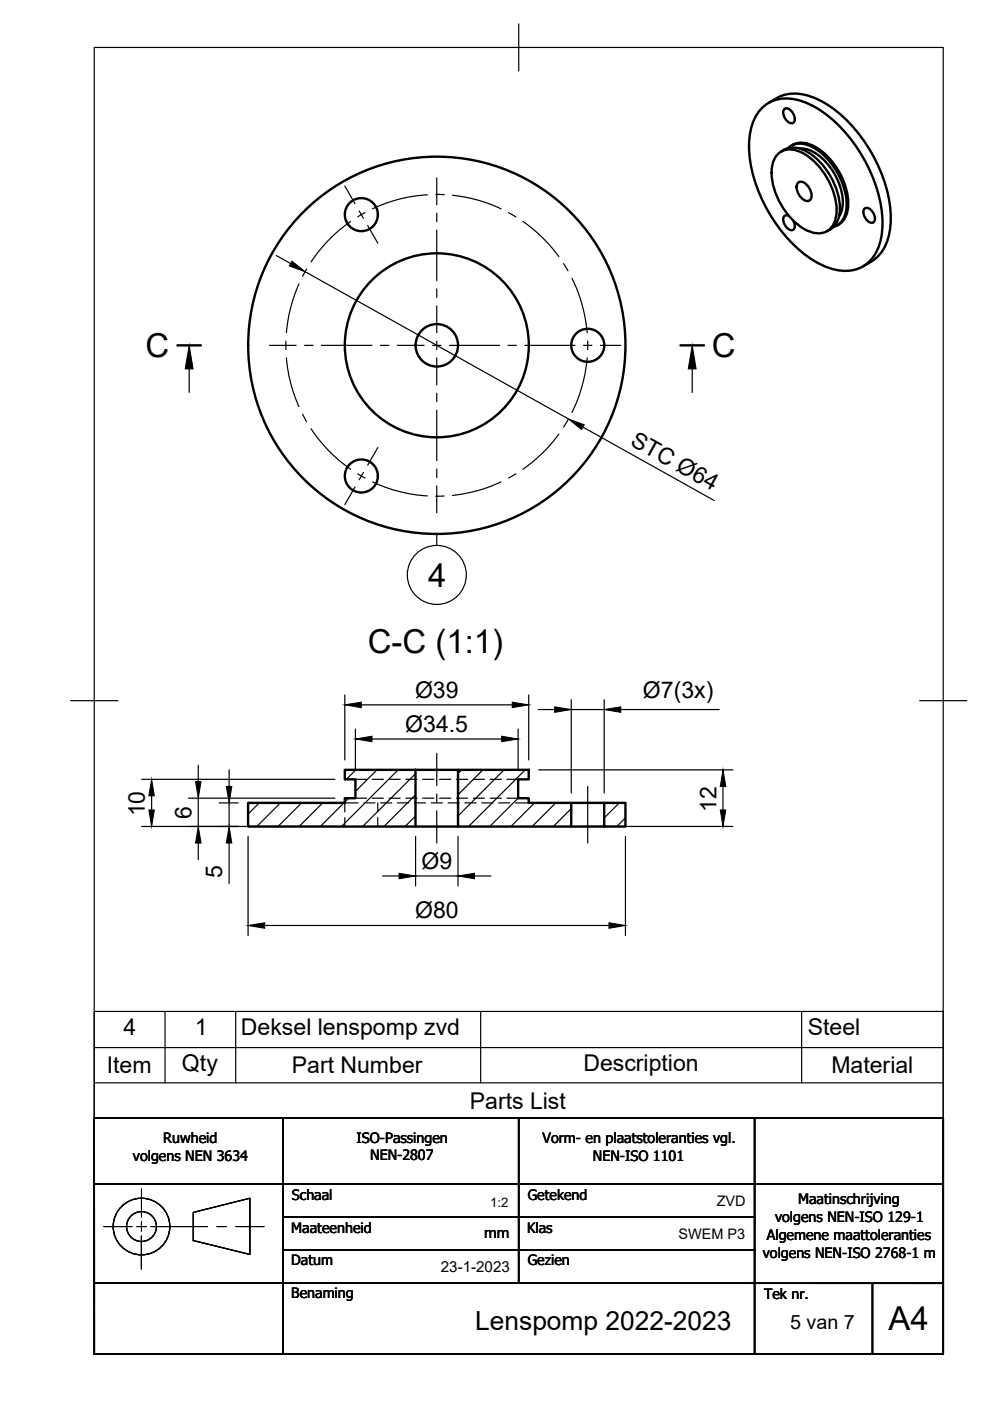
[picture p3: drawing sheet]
<svg xmlns="http://www.w3.org/2000/svg" width="210mm" height="297mm" viewBox="0 0 210 297" stroke-linecap="round" stroke-linejoin="round" font-family="sans-serif">
<!-- layer: Visible -->
<g fill="none" stroke="#000" stroke-width=".51">
<path d="M161.2 23.2a7.8 7.8 0 0 1 8.9-1.7 26.3 26.3 0 0 1 13.3 12.6 25.8 25.8 0 0 1 3.4 16.3 7.8 7.8 0 0 1-7.1 7 15.8 15.8 0 0 1-10.7-4.8 31.7 31.7 0 0 1-10.2-21.6 11.5 11.5 0 0 1 2.4-7.8zM163 21.8a9.4 9.4 0 0 1 10.4-.7 29 29 0 0 1 13.2 14.9 22.9 22.9 0 0 1 1.7 14.6 8.2 8.2 0 0 1-3.6 4.9M164.7 32.9a3.9 3.9 0 0 1 4.8-.8 14.6 14.6 0 0 1 7.8 13.6 3.9 3.9 0 0 1-5.8 3.3 14.6 14.6 0 0 1-7.8-13.5l.2-1zM166.3 23.1a1.5 1.5 0 0 1 2 1.2 1.34 1.34 0 0 1-.3 1.8 2.17 2.17 0 0 1-1.7-3zM166.3 31.7l-.7 .4M166.3 31.7a4.9 4.9 0 0 1 4.9 .5 14.9 14.9 0 0 1 6.8 12.9 4.4 4.4 0 0 1-2.7 3.9M167.1 31.4a4.2 4.2 0 0 1 5.2-.2 14.7 14.7 0 0 1 7.1 13.4 4 4 0 0 1-2.7 3.5M167.7 30.9a4.6 4.6 0 0 1 5.3 .3 14.9 14.9 0 0 1 6.8 12.9 4.3 4.3 0 0 1-2.3 3.7M169.1 38.9a1.41 1.41 0 0 1 2.2 .5 2.7 2.7 0 0 1 .6 2.9 1.41 1.41 0 0 1-2.2-.6 2.7 2.7 0 0 1-.6-2.8zM169.6 31.5a7.9 7.9 0 0 1 6 3.5 12 12 0 0 1 2.9 9.5l-.6 1.4M167.2 45.8a.77 .77 0 0 0-.9 0 .77 .77 0 0 0-.2 .8 2.18 2.18 0 0 0 2 2.2 1.37 1.37 0 0 0 .1-2M183.3 44.2a1.5 1.5 0 0 1 2 1.2 1.34 1.34 0 0 1-.3 1.8 2.17 2.17 0 0 1-1.7-3z"/>
<path d="M184.7 55.5l-1.8 1M52.6 170.2h20.5v-1h2.3v-4h-2.3v-2h15v12h-35.5zM88.1 175.2h9M88.1 163.2h9M97.1 163.2h15v2h-2.2v4h2.2v1h9v5h-24zM121.1 170.2h11.5v5h-4.5v-5M121.1 175.2h7"/>
<circle cx="76.6" cy="45.5" r="3.5"/>
<circle cx="92.6" cy="73.2" r="4.5"/>
<circle cx="92.6" cy="73.2" r="19.5"/>
<circle cx="92.6" cy="73.2" r="40"/>
<circle cx="124.6" cy="73.2" r="3.5"/>
<circle cx="76.6" cy="100.9" r="3.5"/>
</g>
<!-- layer: Hidden -->
<g fill="none" stroke="#000" stroke-width=".25">
<path d="M73.1 173.3v1.9M75.4 169.2h2.3M75.4 165.2h2.3M75.9 170.2h-2.8v1.9M77.1 170.2h2.4M78.9 169.2h2.4M78.9 165.2h2.4M80.1 170.2v1.9M80.1 173.3v1.9M80.7 170.2h2.4M82.5 169.2h2.4M82.5 165.2h2.4"/>
<path d="M84.3 170.2h2.4M86.1 169.2h2.3M86.1 165.2h2.3M87.8 170.2h2.4M89.6 169.2h2.4M89.6 165.2h2.4M91.4 170.2h2.4M93.2 169.2h2.4M93.2 165.2h2.4M95 170.2h2.4M96.8 169.2h2.3M96.8 165.2h2.3"/>
<path d="M98.6 170.2h2.3M100.4 169.2h2.3M100.4 165.2h2.3M102.1 170.2h2.4M103.9 169.2h2.4M103.9 165.2h2.4M105.7 170.2h2.4M107.5 169.2h2.4M107.5 165.2h2.4M109.3 170.2h2.8"/>
</g>
<!-- layer: Border -->
<path d="M20 10.1h180v276.9h-180zM110 5.1v10M15 148.6h10M195 148.6h10" fill="none" stroke="#000" stroke-width=".25"/>
<!-- layer: TitleBlock -->
<path d="M30 252.1v5.9M30 259v2.1M22 260.1h6M29 260.1h2M30 262.1v7M32 260.1h12M46 260.1h2M50 260.1h6" fill="none" stroke="#000" stroke-width=".21"/>
<path d="M20 237.1h180v49.9h-180zM60 237.1v49.9M110 237.1v35M160 237.1v49.9M20 251h180M60 258h100M20 272l180 .1M60 265.1h100M185 272v15" fill="none" stroke="#000" stroke-width=".36"/>
<g fill="none" stroke="#000" stroke-width=".25">
<path d="M41 263l12 3v-12l-12 3.1v5.9"/>
<circle cx="30" cy="260" r="6"/>
<circle cx="30" cy="260" r="3.2"/>
</g>
<!-- layer: Hatching -->
<g fill="none" stroke="#000" stroke-width=".25">
<path d="M55 170.2l-2.4 2.4M59.5 170.2l-5 5M63.9 170.2l-5 5M68.4 170.2l-5 5M72.9 170.2l-5 5M73.9 169.2l-.8 .9M75.4 163.2l-2 2M79.9 163.2l-4.5 4.6M84.4 163.2l-12 12M88.1 164l-11.2 11.2M88.1 168.5l-6.7 6.7M88.1 173l-2.2 2.2"/>
<path d="M97.9 163.2l-.8 .8M102.4 163.2l-5.3 5.3M106.9 163.2l-9.8 9.8M109.9 169.2l-6.1 6M111.4 163.2l-12 12M113.3 170.2l-5 5M117.8 170.2l-5 5M121.1 171.4l-3.8 3.8M131.3 170.2l-3.2 3.2M132.6 173.4l-1.8 1.8"/>
</g>
<!-- layer: Section Lines -->
<path d="M37.6 73.2h5M144.3 73.2h5" fill="none" stroke="#000" stroke-width=".51"/>
<path d="M40.1 78.2v5M146.8 78.2v5" fill="none" stroke="#000" stroke-width=".25"/>
<path d="M40.1 73.2l.8 5h-1.6zM146.8 73.2l.8 5h-1.7z" fill="#000" stroke="#000" stroke-width=".21"/>
<!-- layer: Smart Centers -->
<g fill="none" stroke="#000" stroke-width=".25">
<path d="M73.1 39.4l2.2 3.8M92.6 37.7v5.7M65 57l-.8 1.6M74.3 47a31.8 31.8 0 0 0-8.3 8.5M76.2 44.7l.8 1.6M77.4 45.1l-1.5 .9M78 47.8l2.1 3.8M90.6 41.3a31 31 0 0 0-11.6 3M92.4 41.2l1.8 .1M92.6 45.2v1.8M92.6 48.8v10.7M96 41.4a30.9 30.9 0 0 1 10.2 2.9"/>
<path d="M107.8 45.1l1.6 .9M110.9 47a31.9 31.9 0 0 1 7.6 7.4M119.5 55.9l.9 1.5M121.3 59a32.4 32.4 0 0 1 3.2 11.5M57.1 73.2h5.7M60.6 72.3v1.8M60.7 75.9a32 32 0 0 0 2.7 10.3M63.4 60.2a32.4 32.4 0 0 0-2.7 10.3M64.6 73.2h1.8M68.2 73.2h10.7M80.7 73.2h1.7M84.2 73.2h5.7"/>
<path d="M91.7 73.2h1.8M92.6 61.3v1.8M92.6 64.8v5.7M92.6 72.3v1.8M92.6 75.9v5.7M95.3 73.2h10.6M107.7 73.2h1.8M111.3 73.2h10.6M123.7 73.2h1.8M124.5 75.9a32.4 32.4 0 0 1-3.2 11.5M124.6 72.3v1.8M127.3 73.2h4.3"/>
<path d="M64.2 87.8l.8 1.6M66 90.9a31.8 31.8 0 0 0 8.3 8.6M80.1 94.9l-2.1 3.7M92.6 83.4v1.8M92.6 87v10.7M92.6 99.4v1.8M118.5 92a31.9 31.9 0 0 1-7.6 7.5M120.4 89l-.9 1.6M75.3 103.3l-2.2 3.7M75.9 100.5l1.5 .9M77 100.2l-.8 1.5M79 102.2a32.2 32.2 0 0 0 11.6 2.9"/>
<path d="M92.6 103v5.7M94.2 105.2h-1.8M106.2 102.2a30.9 30.9 0 0 1-10.3 2.8M109.4 100.5l-1.6 .9M92.6 159.7v6.8M92.6 168.3v1.8M92.6 171.9v6.8M124.6 166.7v12"/>
</g>
<!-- layer: FD_Dimensions -->
<g fill="none" stroke="#000" stroke-width=".25">
<path d="M58.6 54.2l3 1.7M64.7 57.6l55.8 31.2M123.6 90.6l27.8 15.5M73.1 147.3v13.8M75.4 154.6v8.5M76.6 149.4h32M78.9 156.7h27.5M109.9 154.6v8.5M112.1 147.3v13.8M114.1 150.4h3.5M121.1 148.3v19.8M121.1 150.4h7"/>
<path d="M128.1 148.3v19.8M131.6 150.4h20.9M30.1 175.2h40.9M30.1 165.2h40.9M32.2 168.7v3M39.9 169.2h31.1M42 162.2v3.5M42 169.2v6M42 178.7v3.5M46.5 170.2h4M48.6 163.2v3.5M48.6 170.2v5"/>
<path d="M48.6 178.7v8.7M52.6 177.3v21M88.1 177.3v10.5M97.1 177.3v10.5M114.2 163.2h41.2M123.2 175.2h32.2M132.6 177.3v21M153.3 166.7v5M56.1 196.2h73M81.1 185.7h3.5M88.1 185.7h9M100.6 185.7h3.5"/>
</g>
<g fill="#000" stroke="#000" stroke-width=".21">
<path d="M61.9 55.4l2.8 2.2-3.4-1.2zM120.5 88.8l3.4 1.3-.6 1zM73.1 149.4l3.5-.5v1.1zM75.4 156.7l3.5-.6v1.2zM106.4 156.1l3.5 .6-3.5 .6zM108.6 148.9l3.5 .5-3.5 .6zM117.6 149.9l3.5 .5-3.5 .6zM128.1 150.4l3.5-.5v1.1zM32.2 165.2l.5 3.5h-1.1zM31.6 171.7h1.1l-.5 3.5zM42 175.2l.6 3.5h-1.1zM41.5 165.7h1.1l-.6 3.5z"/>
<path d="M48 166.7h1.1l-.5 3.5zM48.6 175.2l.5 3.5h-1.1zM153.3 163.2l.6 3.5h-1.2zM152.7 171.7h1.2l-.6 3.5zM52.6 196.2l3.5-.5v1.1zM84.6 185.2l3.5 .5-3.5 .6zM97.1 185.7l3.5-.5v1.1zM129.1 195.7l3.5 .5-3.5 .6z"/>
</g>
<!-- layer: Parts Lists -->
<path d="M20 214.4h180v22.7h-180zM35 214.4v15.2M50 214.4v15.2M101.9 214.4v15.2M170 214.4v15.2M20 229.6h180M20 222.1h180" fill="none" stroke="#000" stroke-width=".25"/>
<!-- layer: Balloons -->
<g fill="none" stroke="#000" stroke-width=".25">
<path d="M92.6 113.2v2.5"/>
<circle cx="92.6" cy="121.9" r="6.3"/>
</g>
<g font-size="7">
<text x="30.8" y="75.7">C</text>
<text x="150.9" y="75.7">C</text>
<text x="90.8" y="124.4">4</text>
<text x="78" y="138.4">C-C (1:1)</text>
<text x="188.4" y="282">A4</text>
</g>
<text font-size="5.6" x="100.8" y="282">Lenspomp 2022-2023</text>
<g font-size="4.9">
<text x="133.4" y="94.3" transform="rotate(29 133.4 94.3)">STC Ø64</text>
<text x="88" y="147.9">Ø39</text>
<text x="136.3" y="148">Ø7(3x)</text>
<text x="85.9" y="155.1">Ø34.5</text>
<text x="30.7" y="173.1" transform="rotate(-90 30.7 173.1)">10</text>
<text x="40.6" y="173.6" transform="rotate(-90 40.6 173.6)">6</text>
<text x="151.9" y="172.1" transform="rotate(-90 151.9 172.1)">12</text>
<text x="89.4" y="184.2">Ø9</text>
<text x="47.1" y="186.1" transform="rotate(-90 47.1 186.1)">5</text>
<text x="88" y="194.7">Ø80</text>
<text x="26.2" y="219.4">4</text>
<text x="41.3" y="219.4">1</text>
<text x="51.1" y="219.4">Deksel lenspomp zvd</text>
<text x="171.3" y="219.5">Steel</text>
<text x="22.6" y="227.6">Item</text>
<text x="38.6" y="227.1">Qty</text>
<text x="61.9" y="227.6">Part Number</text>
<text x="123.7" y="227.1">Description</text>
<text x="176.3" y="227.6">Material</text>
<text x="99.6" y="235">Parts List</text>
</g>
<text font-size="4.2" x="167.5" y="281.9">5 van 7</text>
<g font-size="3.2">
<text x="102.7" y="262.5">mm</text>
<text x="93.5" y="269.7">23-1-2023</text>
</g>
<g font-size="3.1">
<text x="152" y="255.6">ZVD</text>
<text x="143.8" y="262.6">SWEM P3</text>
</g>
<g font-size="3">
<text x="34.6" y="242.3">Ruwheid</text>
<text x="75.6" y="242.3">ISO-Passingen</text>
<text x="115" y="242.3">Vorm- en plaatstoleranties vgl.</text>
<text x="28.2" y="246.1">volgens NEN 3634</text>
<text x="78.5" y="246">NEN-2807</text>
<text x="125.7" y="246.1">NEN-ISO 1101</text>
<text x="61.9" y="254.3">Schaal</text>
<text x="111.9" y="254.3">Getekend</text>
<text x="169.2" y="255.3">Maatinschrijving</text>
<text x="61.8" y="261.4">Maateenheid</text>
<text x="111.8" y="261.4">Klas</text>
<text x="162.6" y="262.9">Algemene maattoleranties</text>
<text x="164.3" y="259.1">volgens NEN-ISO 129-1</text>
<text x="61.8" y="268.3">Datum</text>
<text x="111.9" y="268.3">Gezien</text>
<text x="161.7" y="266.6">volgens NEN-ISO 2768-1 m</text>
<text x="61.8" y="275.3">Benaming</text>
<text x="162" y="275.3">Tek nr.</text>
</g>
<text font-size="2.8" x="103.9" y="255.8">1:2</text>
</svg>
